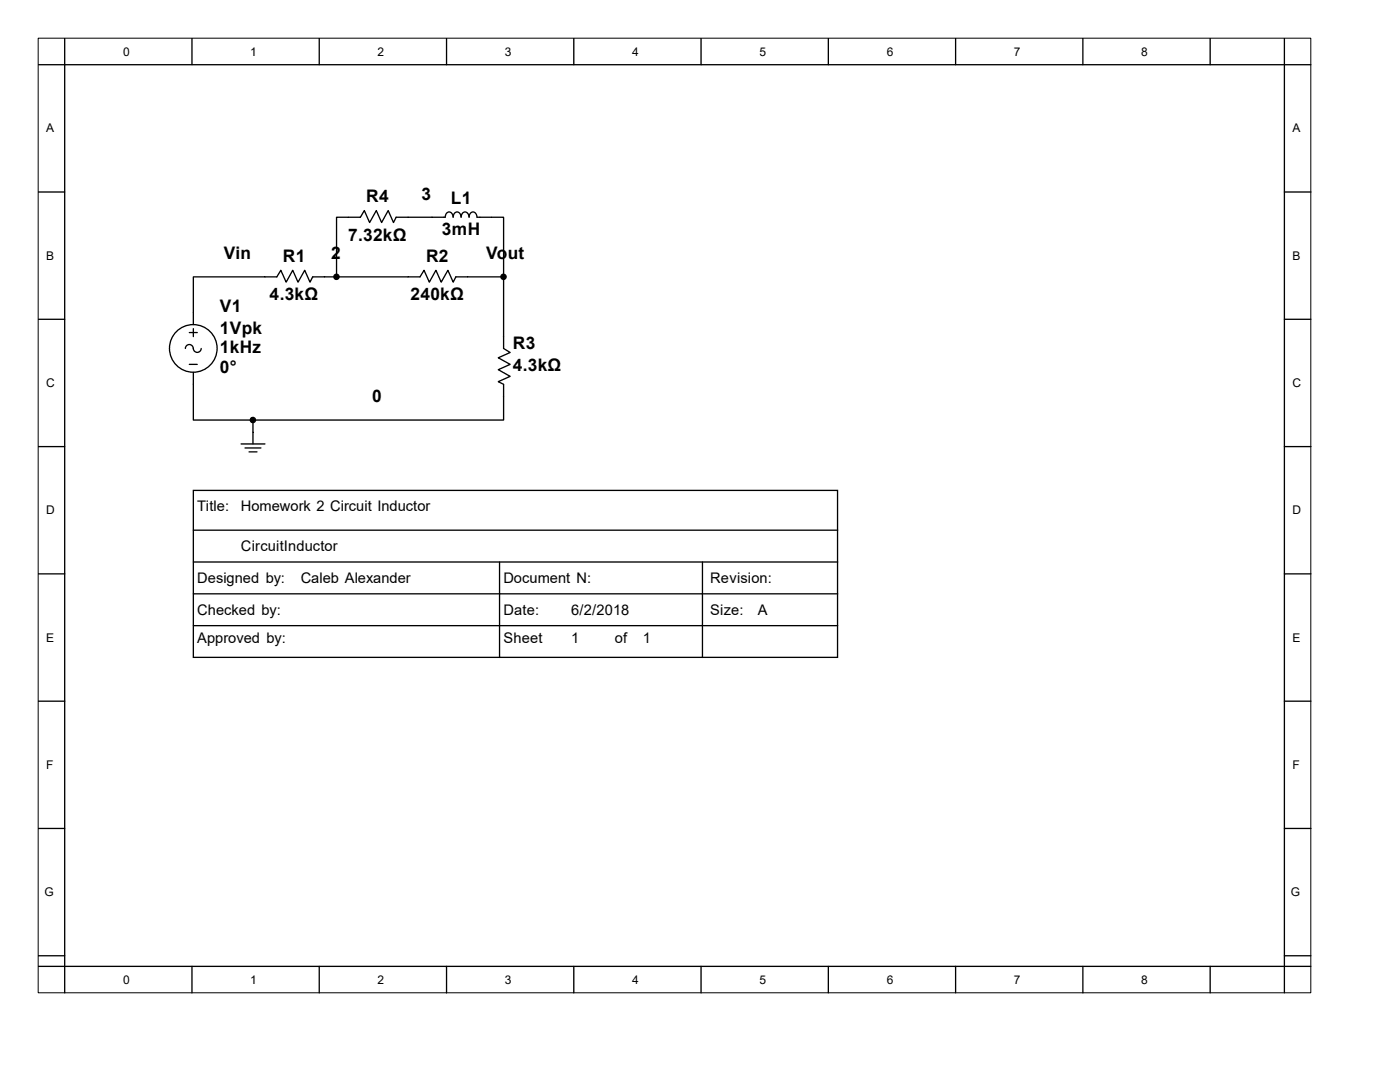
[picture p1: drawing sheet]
<svg xmlns="http://www.w3.org/2000/svg" width="279mm" height="216mm" viewBox="0 0 279 216" stroke-linecap="round" stroke-linejoin="round" font-family="sans-serif">
<path d="M7.6 7.6h254v190.5h-254z" fill="none" stroke="#000" stroke-width=".2"/>
<g fill="none" stroke="#000" stroke-width=".26">
<path d="M7.6 12.9h254M12.9 7.6v190.5M38.3 7.6v5.3M63.7 7.6v5.3M89.1 7.6v5.3M114.5 7.6v5.3M139.9 7.6v5.3M165.3 7.6v5.3M190.7 7.6v5.3M216.1 7.6v5.3M241.5 7.6v5.3M256.3 7.6v190.5"/>
<path d="M7.6 38.3h5.3M256.3 38.3h5.3M88.9 43.3h-9.8l-.6 1.1-1-2.4-1.3 2.4-1.1-2.4-1.3 2.4-1.1-2.4-.8 1.3h-4.7v11.9M88.9 43.3a.81 .81 0 0 1 .7-1 .81 .81 0 0 1 .8 1M90.4 43.3a.81 .81 0 0 1 .8-1 .81 .81 0 0 1 .8 1M92 43.3a.81 .81 0 0 1 .8-1 .81 .81 0 0 1 .8 1 .82 .82 0 0 1 .8-1 .82 .82 0 0 1 .8 1M95.2 43.3h5.3v11.9M7.6 63.7h5.3M37 69.5a.78 .78 0 0 1 .8-.8 .78 .78 0 0 1 .8 .8 .79 .79 0 0 0 .8 .8 .79 .79 0 0 0 .8-.8M37.8 66.4h1.6M37.8 72.7h1.6M38.6 64.8v-9.6h16.6l.8-1.3 1.1 2.4 1.3-2.4 1.1 2.4 1.3-2.4 1.1 2.4 .5-1.1h21.4l.8-1.3 1.1 2.4 1.3-2.4 1.1 2.4 1.3-2.4 1 2.4 .6-1.1h9.5v14.3l1.3 .8-2.4 1.1 2.4 1.3-2.4 1.1 2.4 1.3-2.4 1.1 1.1 .5v7.1h-50v4.8"/>
<path d="M38.6 74.3v9.5h11.9M38.6 65.6v1.6M256.3 63.7h5.3M7.6 89.1h5.3M38.6 97.9h128.6v33.3h-128.6zM48.1 88.6h4.8M48.9 89.4h3.2M49.7 90.2h1.6M256.3 89.1h5.3M7.6 114.5h5.3M38.6 105.8h128.6M38.6 112.1h128.6"/>
<path d="M38.6 118.5h128.6M99.7 112.1v19.1M140.2 112.1v19.1M256.3 114.5h5.3M7.6 139.9h5.3M38.6 124.8h128.6M256.3 139.9h5.3M7.6 165.3h5.3M256.3 165.3h5.3M7.6 190.7h5.3M7.6 192.8h254M38.3 192.8v5.3"/>
<path d="M63.7 192.8v5.3M89.1 192.8v5.3M114.5 192.8v5.3M139.9 192.8v5.3M165.3 192.8v5.3M190.7 192.8v5.3M216.1 192.8v5.3M241.5 192.8v5.3M256.3 190.7h5.3"/>
<circle cx="38.6" cy="69.5" r="4.8"/>
</g>
<g fill="#000" stroke="#000" stroke-width=".26">
<circle cx="67.1" cy="55.2" r=".52"/>
<circle cx="100.5" cy="55.2" r=".52"/>
<circle cx="50.5" cy="83.8" r=".52"/>
</g>
<g font-size="3.5">
<text x="73.1" y="40.4">R4</text>
<text x="84.1" y="39.8">3</text>
<text x="90" y="40.6">L1</text>
<text x="88.2" y="47">3mH</text>
<text x="44.7" y="51.7">Vin</text>
<text x="56.5" y="52.3">R1</text>
<text x="66.1" y="51.7">2</text>
<text x="69.5" y="48">7.32kΩ</text>
<text x="85" y="52.3">R2</text>
<text x="97" y="51.7">Vout</text>
<text x="53.8" y="59.9">4.3kΩ</text>
<text x="81.9" y="59.9">240kΩ</text>
<text x="43.9" y="62.3">V1</text>
<text x="43.9" y="66.5">1Vpk</text>
<text x="43.9" y="70.5">1kHz</text>
<text x="102.3" y="69.7">R3</text>
<text x="43.9" y="74.5">0°</text>
<text x="102.3" y="74">4.3kΩ</text>
<text x="74.3" y="80.3">0</text>
</g>
<g font-size="2.9">
<text x="39.4" y="102">Title:</text>
<text x="48.1" y="102">Homework 2 Circuit Inductor</text>
<text x="48.1" y="110">CircuitInductor</text>
<text x="39.4" y="116.3">Designed by:</text>
<text x="60" y="116.3">Caleb Alexander</text>
<text x="100.5" y="116.3">Document N:</text>
<text x="141.7" y="116.3">Revision:</text>
<text x="39.4" y="122.7">Checked by:</text>
<text x="100.5" y="122.7">Date:</text>
<text x="114" y="122.7">6/2/2018</text>
<text x="141.7" y="122.7">Size:</text>
<text x="151.3" y="122.7">A</text>
<text x="39.4" y="128.2">Approved by:</text>
<text x="100.5" y="128.2">Sheet</text>
<text x="114" y="128.2">1</text>
<text x="122.7" y="128.2">of</text>
<text x="128.3" y="128.2">1</text>
</g>
<g font-size="2.4">
<text x="24.6" y="11.1">0</text>
<text x="50" y="11.1">1</text>
<text x="75.4" y="11.1">2</text>
<text x="100.8" y="11.1">3</text>
<text x="126.2" y="11.1">4</text>
<text x="151.6" y="11.1">5</text>
<text x="177" y="11.1">6</text>
<text x="202.4" y="11.1">7</text>
<text x="227.8" y="11.1">8</text>
<text x="9.2" y="26.4">A</text>
<text x="257.9" y="26.4">A</text>
<text x="9.2" y="51.8">B</text>
<text x="257.9" y="51.8">B</text>
<text x="9.2" y="77.2">C</text>
<text x="257.9" y="77.2">C</text>
<text x="9.2" y="102.6">D</text>
<text x="257.9" y="102.6">D</text>
<text x="9.2" y="128">E</text>
<text x="257.9" y="128">E</text>
<text x="9.2" y="153.4">F</text>
<text x="257.9" y="153.4">F</text>
<text x="8.9" y="178.8">G</text>
<text x="257.6" y="178.8">G</text>
<text x="24.6" y="196.3">0</text>
<text x="50" y="196.3">1</text>
<text x="75.4" y="196.3">2</text>
<text x="100.8" y="196.3">3</text>
<text x="126.2" y="196.3">4</text>
<text x="151.6" y="196.3">5</text>
<text x="177" y="196.3">6</text>
<text x="202.4" y="196.3">7</text>
<text x="227.8" y="196.3">8</text>
</g>
</svg>
